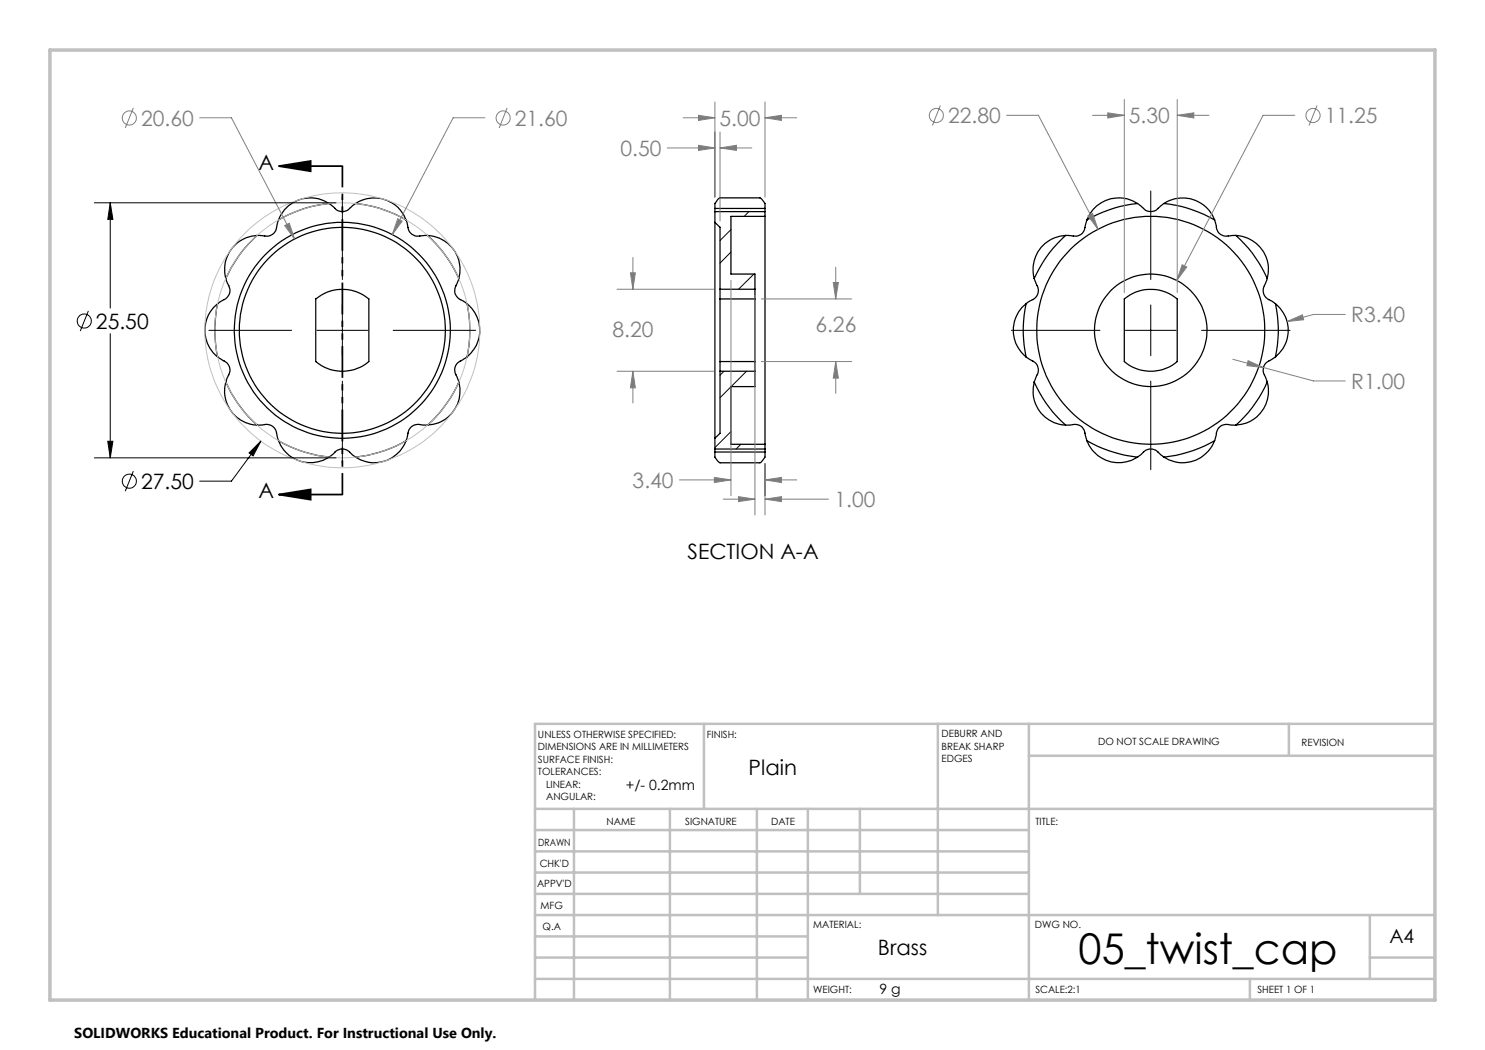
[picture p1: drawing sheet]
<svg xmlns="http://www.w3.org/2000/svg" width="297mm" height="210mm" viewBox="0 0 297 210" stroke-linecap="round" stroke-linejoin="round" font-family="sans-serif">
<g fill="none" stroke="#000" stroke-width=".25">
<path d="M45.2 55.7l.2 .7a2.31 2.31 0 0 1-.3 3.4l-1.6 .9M51.4 47.1a25.7 25.7 0 0 0-6.2 8.6M51.4 47.1a6.8 6.8 0 0 0-6.2 8.6M55.7 44l-.3 .9a2.2 2.2 0 0 1-3 2.2h-1M63.1 59.8a8.3 8.3 0 0 1 10.7 0v12.5a8.2 8.2 0 0 1-10.7 0zM65.8 40.7a24.7 24.7 0 0 0-10.1 3.3M65.8 40.7a6.8 6.8 0 0 0-10.1 3.3M65.8 40.7l.8 .6a2.22 2.22 0 0 0 3.7 0l.8-.6M71.1 40.7a24.8 24.8 0 0 1 10.1 3.3M71.1 40.7a6.8 6.8 0 0 1 10.1 3.3M81.2 44l.3 .9a2.2 2.2 0 0 0 3 2.2h1M85.5 47.1a25.7 25.7 0 0 1 6.3 8.6"/>
<path d="M85.5 47.1a6.8 6.8 0 0 1 6.3 8.6M91.8 55.7l-.4 .9a2.19 2.19 0 0 0 1.2 3.6l.8 .5M143 41.7v.6M143 44.5v43.2M143 41.7v-.3a1.66 1.66 0 0 1 .8-1.7l.2-.1h8.2a2.18 2.18 0 0 1 .8 1.6v.5M143 44.5l1 1v12.3M143 42.3v2.2M143 42.3h10M143 41.7h10M144 57.8v2M144 57.8h7M144 59.8v12.5"/>
<path d="M144 59.8h7M151 57.8v2M151 59.8v12.5M153 41.7v.6M153 43.3v45.6M153 42.3v1M153 43.3h-6.8v11.5h4.8v3M206.8 55.7l.4 .9a2.29 2.29 0 0 1-1.4 3.7l-.6 .4M213.1 47.1a25.2 25.2 0 0 0-6.3 8.6M213.1 47.1a6.8 6.8 0 0 0-6.3 8.6M217.4 44l-.3 .9a2.18 2.18 0 0 1-3 2.2h-1M224.9 59.8a8.3 8.3 0 0 1 10.5 0v12.5a8.2 8.2 0 0 1-10.5 0z"/>
<path d="M227.5 40.7a25.1 25.1 0 0 0-10.1 3.3M227.5 40.7a6.8 6.8 0 0 0-10.1 3.3M227.5 40.7l.8 .6a2.22 2.22 0 0 0 3.7 0l.8-.6M232.8 40.7a25.1 25.1 0 0 1 10.1 3.3M232.8 40.7a6.8 6.8 0 0 1 10.1 3.3M242.9 44l.3 .9a2.18 2.18 0 0 0 3 2.2h1M247.2 47.1a24.5 24.5 0 0 1 6.2 8.6M247.2 47.1a6.8 6.8 0 0 1 6.2 8.6M253.4 55.7l-.3 .9a2.29 2.29 0 0 0 1.4 3.7l.6 .4M43.5 60.7a25.1 25.1 0 0 0 0 10.7M43.5 60.7a6.8 6.8 0 0 0 0 10.7M43.5 71.4l.8 .5a2.21 2.21 0 0 1 1.2 3.6l-.3 .9"/>
<path d="M45.2 76.4a25.2 25.2 0 0 0 6.2 8.6M45.2 76.4a6.8 6.8 0 0 0 6.2 8.6M91.8 76.4a25.2 25.2 0 0 1-6.3 8.6M91.8 76.4a6.8 6.8 0 0 1-6.3 8.6M93.4 60.7a26.7 26.7 0 0 1 0 10.7M93.4 60.7a6.9 6.9 0 0 1 0 10.7M93.4 71.4l-.8 .5a2.2 2.2 0 0 0-1.2 3.6l.4 .9M144 72.3v2M144 74.3v12.4l-1 1M144 74.3h7M144 72.3h7M151 72.3v2"/>
<path d="M151 74.3v3h-4.8v11.6h6.8M205.2 60.7a25.1 25.1 0 0 0 0 10.7M205.2 60.7a6.8 6.8 0 0 0 0 10.7M205.2 71.4l.8 .5a2.24 2.24 0 0 1 1.2 3.6l-.4 .9M206.8 76.4a24.8 24.8 0 0 0 6.3 8.6M206.8 76.4a6.8 6.8 0 0 0 6.3 8.6M253.4 76.4a25.2 25.2 0 0 1-6.2 8.6M253.4 76.4a6.8 6.8 0 0 1-6.2 8.6M255.1 60.7a25.1 25.1 0 0 1 0 10.7M255.1 60.7a6.8 6.8 0 0 1 0 10.7M255.1 71.4l-.8 .5a2.24 2.24 0 0 0-1.2 3.6l.3 .9M51.4 85h1a2.2 2.2 0 0 1 3 2.2l.3 1"/>
<path d="M55.7 88.2a25.6 25.6 0 0 0 10.1 3.2M55.7 88.2a6.8 6.8 0 0 0 10.1 3.2M65.8 91.4l.6-.4a2.3 2.3 0 0 1 3.7-.5l1 .9M81.2 88.2a25.6 25.6 0 0 1-10.1 3.2M81.2 88.2a6.8 6.8 0 0 1-10.1 3.2M85.5 85h-1a2.2 2.2 0 0 0-3 2.2l-.3 1M143 89.8v.6M143 90.4v.3a1.63 1.63 0 0 0 .8 1.8l.2 .1h8l.5-.5a1.86 1.86 0 0 0 .5-1.7M143 87.7v2.1M143 90.4h10M143 89.8h10M153 89.8v.6"/>
<path d="M153 88.9v.9M213.1 85h1a2.18 2.18 0 0 1 3 2.2l.3 1M217.4 88.2a26.1 26.1 0 0 0 10.1 3.2M217.4 88.2a6.8 6.8 0 0 0 10.1 3.2M227.5 91.4l.6-.4a2.32 2.32 0 0 1 4.1 0l.6 .4M242.9 88.2a26.1 26.1 0 0 1-10.1 3.2M242.9 88.2a6.8 6.8 0 0 1-10.1 3.2M247.2 85h-1a2.18 2.18 0 0 0-3 2.2l-.3 1"/>
<circle cx="68.5" cy="66.1" r="20.6"/>
<circle cx="68.5" cy="66.1" r="21.6"/>
<circle cx="230.1" cy="66.1" r="11.2"/>
<circle cx="230.2" cy="66.1" r="22.8"/>
</g>
<g fill="none" stroke="#000" stroke-width=".2">
<path d="M68.5 39.4v16.5M230.2 38.2v17.7M18.9 40.6h48.3M22 40.6l.6 3.3h-1zM22 40.6v21M146.2 45.9l-2.2 2.2M146.2 50.4l-2.2 2.2M149.8 42.3l-1 1M150.8 54.8l-3.1 3M17.7 62.2l-1.6 4M22 66.7v24.9M41.8 66.1h16.5"/>
<path d="M63.4 66.1h10.2M68.5 61v10.1M68.5 76.2v16.5M78.6 66.1h16.5M144.8 74.3l-.8 .8M149.3 74.3l-5.3 5.2M202.3 66.1h17.7M225.1 66.1h10.1M230.2 61v10.1M230.2 76.2v17.7M240.3 66.1h17.7M18.9 91.6h48.3"/>
<path d="M21.6 88.3h1l-.6 3.3zM26.7 94.2l-1.7 4M52.2 88.2l-1.6 3-.8-.6zM52.2 88.2l-5.9 8h-6.4M146.2 86.3l-3.2 3.2M148.2 88.9l-1 .9"/>
<circle cx="16.9" cy="64.2" r="1.41"/>
<circle cx="25.9" cy="96.2" r="1.4"/>
</g>
<g fill="none" stroke="#808080" stroke-width=".2">
<path d="M224.9 19.9v38.6M235.4 19.9v38.6M26.7 21.6l-1.7 4M39.9 23.6h6.4l12.6 24.2M97 23.6h-6.4l-12.1 23.3M101.4 21.6l-1.6 4M133.5 29.6h9.5M136.6 23.6h6.4M139.7 23.1l3.3 .5-3.3 .5zM139.7 29.1l3.3 .5-3.3 .5zM143 20.4v19M144 29.6l3.3-.5v1z"/>
<path d="M144 26.4v17.8M144 29.6h6.4M153 23.6l3.3-.5v1zM153 23.6h6.3M153 20.4v19M188.1 21.1l-1.6 4M201.3 23.1h6.4l11.9 22.8M218.5 23.1h6.4M221.5 22.6l3.4 .5-3.4 .5zM235.4 23.1l3.4-.5v1zM235.4 23.1h6.4M259 23.1h-6.4l-17.2 33"/>
<path d="M263.4 21.1l-1.6 4M56.9 45.1l1-.4 1 3.1zM79.6 43.7l.8 .5-1.9 2.7zM123.4 57.8h19.3M126.1 54.6h1l-.5 3.2zM126.6 51.5v6.3M146.2 56.1v43.1M151 59.1v43.9M152.3 59.8h18M166.7 56.5h1l-.6 3.3zM167.1 53.4v6.4M217.6 43.2l.9-.5 1.1 3.2z"/>
<path d="M236.4 52.9l.9 .5-1.9 2.7zM123.4 74.3h19.3M126.6 74.3l.5 3.3h-1zM126.6 74.3v6.3M152.3 72.3h18M167.1 72.3l.6 3.3h-1zM167.1 72.3v6.4M246.6 71.9l6.1 1.6M249.6 72.1l3.1 1.4-3.3-.4zM252.7 73.5l10 2.7h6.4M257.4 64.3l3.1-1.3 .2 1zM269.1 62.9h-6.4l-5.3 1.4"/>
<path d="M135.9 96h10.3M142.9 95.5l3.3 .5-3.3 .5zM144.6 99.8h6.4M147.7 99.3l3.3 .5-3.3 .5zM153 96l3.3-.5v1zM153 99.8l3.3-.5v1zM153 92.7v10.3M153 96h6.3M153 99.8h12.7"/>
<circle cx="25.9" cy="23.6" r="1.4"/>
<circle cx="100.6" cy="23.6" r="1.4"/>
<circle cx="187.3" cy="23.1" r="1.4"/>
<circle cx="262.6" cy="23.1" r="1.41"/>
</g>
<path d="M55.8 33.2l6.3-1v2zM55.8 33.2h12.7M55.8 98.9l6.3-1v2zM55.8 98.9h12.7" fill="none" stroke="#000" stroke-width=".35"/>
<g fill="none" stroke="#c0c0c0" stroke-width=".2">
<circle cx="68.5" cy="66.1" r="25.5"/>
<circle cx="68.5" cy="66.1" r="27.5"/>
</g>
<path d="M68.5 33.2v65.7" fill="none" stroke="#000" stroke-width=".35" stroke-dasharray="6.3 1.3 1.3 1.3 1.3 1.3" stroke-dashoffset="2.1" stroke-linecap="butt"/>
<g fill="none" stroke="#c0c0c0" stroke-width=".5">
<path d="M140.8 144.8v17M187.6 144.8v38.2M205.8 144.8v55.2M205.8 151.2h81.2M257.8 144.8v6.4M287 144.8h-180v55.2M107 161.8h180M107 178.8h98.8M107 174.5h98.8M107 170.3h98.8M107 166h98.8M114.8 161.8v38.2"/>
<path d="M134 161.8v38.2M151.4 161.8v38.2M161.6 161.8v38.2M172 161.8v17M107 195.8h180M107 191.5h54.6M107 187.3h54.6M107 183h180M250 195.8v4.2M274 191.5h13M274 183v12.8"/>
</g>
<path d="M10 10h277v190h-277z" fill="none" stroke="#c0c0c0" stroke-width=".7"/>
<path d="M55.8 33.2l6.3-1v2zM55.8 98.9l6.3-1v2z" fill="#000"/>
<path d="M56.9 45.1l2 2.7-1-3.1zM79.6 43.7l-1.1 3.2 1.9-2.7zM236.4 52.9l-1 3.2 1.9-2.7zM217.6 43.2l2 2.7-1.1-3.2zM257.4 64.3l3.3-.3-.2-1zM249.6 72.1l-.2 1 3.3 .4zM221.5 22.6l3.4 .5-3.4 .5zM235.4 23.1l3.4-.5v1zM139.7 23.1l3.3 .5-3.3 .5zM153 23.6l3.3-.5v1zM144 29.6l3.3-.5v1zM139.7 29.1l3.3 .5-3.3 .5zM153 96l3.3-.5v1zM142.9 95.5l3.3 .5-3.3 .5zM147.7 99.3l3.3 .5-3.3 .5zM153 99.8l3.3-.5v1zM126.6 74.3l.5 3.3h-1zM126.1 54.6h1l-.5 3.2zM167.1 72.3l.6 3.3h-1zM166.7 56.5h1l-.6 3.3z" fill="#808080"/>
<path d="M52.2 88.2l-2.4 2.4 .8 .6zM21.6 88.3h1l-.6 3.3zM22 40.6l.6 3.3h-1z" fill="#000"/>
<text font-size="8.5" x="215.7" y="192.7">05_twist_cap</text>
<g font-size="4.2" fill="#808080">
<text x="28.2" y="25.1">20.60</text>
<text x="103" y="25.1">21.60</text>
<text x="143.9" y="25.2">5.00</text>
<text x="189.6" y="24.6">22.80</text>
<text x="225.8" y="24.7">5.30</text>
<text x="265" y="24.6">11.25</text>
<text x="124.1" y="31.2">0.50</text>
<text x="270.2" y="64.5">R3.40</text>
<text x="122.5" y="67.5">8.20</text>
<text x="163.1" y="66.4">6.26</text>
<text x="270.2" y="77.8">R1.00</text>
<text x="126.5" y="97.6">3.40</text>
<text x="166.9" y="101.4">1.00</text>
</g>
<g font-size="4.2">
<text x="51.7" y="33.9">A</text>
<text x="19.2" y="65.7">25.50</text>
<text x="28.2" y="97.8">27.50</text>
<text x="51.7" y="99.6">A</text>
<text x="137.5" y="111.9">SECTION A-A</text>
<text x="149.7" y="154.9">Plain</text>
<text x="175.6" y="191">Brass</text>
</g>
<text font-size="3.9" x="277.9" y="188.5">A4</text>
<text font-size="2.9" x="14.9" y="207.6">SOLIDWORKS Educational Product. For Instructional Use Only.</text>
<g font-size="2.8">
<text x="125.2" y="158">+/- 0.2mm</text>
<text x="175.9" y="198.8">9 g</text>
</g>
<g font-size="2">
<text x="107.6" y="147.6">UNLESS OTHERWISE SPECIFIED:</text>
<text x="141.4" y="147.6">FINISH:</text>
<text x="188.3" y="147.5">DEBURR AND</text>
<text x="188.3" y="150">BREAK SHARP</text>
<text x="219.6" y="149">DO NOT SCALE DRAWING</text>
<text x="260.3" y="149.2">REVISION</text>
<text x="107.6" y="150.1">DIMENSIONS ARE IN MILLIMETERS</text>
<text x="107.6" y="152.6">SURFACE FINISH:</text>
<text x="107.6" y="155.1">TOLERANCES:</text>
<text x="188.3" y="152.5">EDGES</text>
<text x="109.2" y="157.6">LINEAR:</text>
<text x="109.2" y="160.1">ANGULAR:</text>
<text x="121.3" y="165">NAME</text>
<text x="137" y="164.9">SIGNATURE</text>
<text x="154.2" y="164.9">DATE</text>
<text x="207.1" y="164.9">TITLE:</text>
<text x="107.6" y="169.1">DRAWN</text>
<text x="107.9" y="173.3">CHK'D</text>
<text x="107.4" y="177.4">APPV'D</text>
<text x="108.1" y="181.8">MFG</text>
<text x="108.5" y="186">Q.A</text>
<text x="162.6" y="185.5">MATERIAL:</text>
<text x="207" y="185.5">DWG NO.</text>
<text x="162.6" y="198.5">WEIGHT:</text>
<text x="207.1" y="198.6">SCALE:2:1</text>
<text x="251.5" y="198.6">SHEET 1 OF 1</text>
</g>
</svg>
